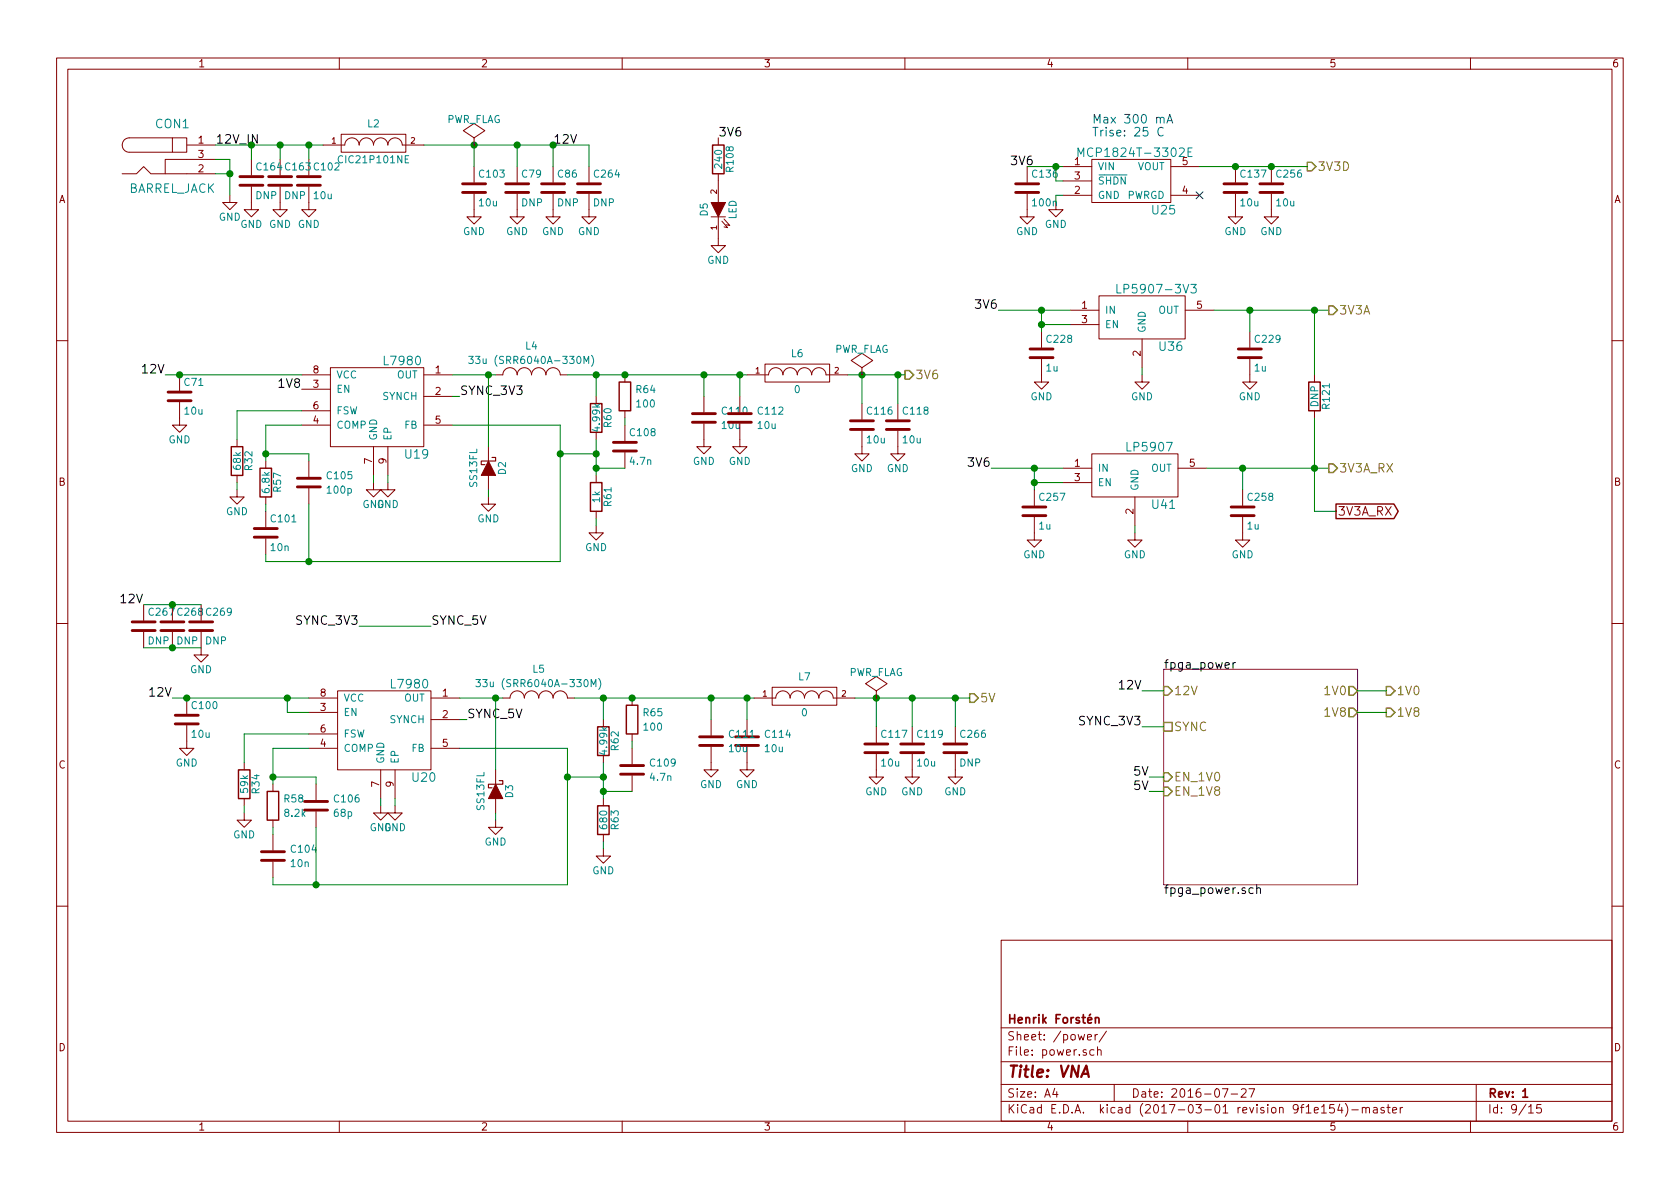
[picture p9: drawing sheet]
EESchema Schematic File Version 2
LIBS:power
LIBS:device
LIBS:transistors
LIBS:conn
LIBS:linear
LIBS:regul
LIBS:74xx
LIBS:cmos4000
LIBS:adc-dac
LIBS:memory
LIBS:xilinx
LIBS:microcontrollers
LIBS:dsp
LIBS:microchip
LIBS:analog_switches
LIBS:motorola
LIBS:texas
LIBS:intel
LIBS:audio
LIBS:interface
LIBS:digital-audio
LIBS:philips
LIBS:display
LIBS:cypress
LIBS:siliconi
LIBS:opto
LIBS:atmel
LIBS:contrib
LIBS:valves
LIBS:vna
LIBS:vna2-cache
EELAYER 26 0
EELAYER END
$Descr A4 11693 8268
encoding utf-8
Sheet 9 15
Title "VNA"
Date "2016-07-27"
Rev "1"
Comp "Henrik Forstén"
Comment1 ""
Comment2 ""
Comment3 ""
Comment4 ""
$EndDescr
$Comp
L BARREL_JACK CON1
U 1 1
P 1200 1100
F 0 "CON1" H 1200 1350 60  0000 C CNN
F 1 "BARREL_JACK" H 1200 900 60  0000 C CNN
F 2 "VNA:EJ508A" H 1200 1100 60  0001 C CNN
F 3 "" H 1200 1100 60  0000 C CNN
	1    1200 1100
	1    0    0    -1  
$EndComp
$Comp
L GND #PWR0175
U 1 1
P 1600 1350
F 0 "#PWR0175" H 1600 1100 50  0001 C CNN
F 1 "GND" H 1600 1200 50  0000 C CNN
F 2 "" H 1600 1350 60  0000 C CNN
F 3 "" H 1600 1350 60  0000 C CNN
	1    1600 1350
	1    0    0    -1  
$EndComp
$Comp
L C C102
U 1 1
P 2150 1250
F 0 "C102" H 2175 1350 50  0000 L CNN
F 1 "10u" H 2175 1150 50  0000 L CNN
F 2 "VNA:C_0805b" H 2188 1100 30  0001 C CNN
F 3 "" H 2150 1250 60  0000 C CNN
	1    2150 1250
	1    0    0    -1  
$EndComp
$Comp
L C C103
U 1 1
P 3300 1300
F 0 "C103" H 3325 1400 50  0000 L CNN
F 1 "10u" H 3325 1200 50  0000 L CNN
F 2 "VNA:C_0805b" H 3338 1150 30  0001 C CNN
F 3 "" H 3300 1300 60  0000 C CNN
	1    3300 1300
	1    0    0    -1  
$EndComp
$Comp
L GND #PWR0176
U 1 1
P 2150 1400
F 0 "#PWR0176" H 2150 1150 50  0001 C CNN
F 1 "GND" H 2150 1250 50  0000 C CNN
F 2 "" H 2150 1400 60  0000 C CNN
F 3 "" H 2150 1400 60  0000 C CNN
	1    2150 1400
	1    0    0    -1  
$EndComp
$Comp
L GND #PWR0177
U 1 1
P 3300 1450
F 0 "#PWR0177" H 3300 1200 50  0001 C CNN
F 1 "GND" H 3300 1300 50  0000 C CNN
F 2 "" H 3300 1450 60  0000 C CNN
F 3 "" H 3300 1450 60  0000 C CNN
	1    3300 1450
	1    0    0    -1  
$EndComp
Text Label 3850 1000 0    60   ~ 0
12V
Text HLabel 6300 2600 2    60   Output ~ 0
3V6
$Comp
L C C71
U 1 1
P 1250 2750
F 0 "C71" H 1275 2850 50  0000 L CNN
F 1 "10u" H 1275 2650 50  0000 L CNN
F 2 "VNA:C_0805b" H 1288 2600 30  0001 C CNN
F 3 "" H 1250 2750 60  0000 C CNN
	1    1250 2750
	1    0    0    -1  
$EndComp
$Comp
L C C110
U 1 1
P 4900 2900
F 0 "C110" H 5015 2950 50  0000 L CNN
F 1 "10u" H 5015 2850 50  0000 L CNN
F 2 "VNA:C_0805b" H 4938 2750 30  0001 C CNN
F 3 "" H 4900 2900 60  0000 C CNN
	1    4900 2900
	1    0    0    -1  
$EndComp
$Comp
L C C112
U 1 1
P 5150 2900
F 0 "C112" H 5265 2950 50  0000 L CNN
F 1 "10u" H 5265 2850 50  0000 L CNN
F 2 "VNA:C_0805b" H 5188 2750 30  0001 C CNN
F 3 "" H 5150 2900 60  0000 C CNN
	1    5150 2900
	1    0    0    -1  
$EndComp
$Comp
L GND #PWR0178
U 1 1
P 4900 3050
F 0 "#PWR0178" H 4900 2800 50  0001 C CNN
F 1 "GND" H 4900 2900 50  0000 C CNN
F 2 "" H 4900 3050 60  0000 C CNN
F 3 "" H 4900 3050 60  0000 C CNN
	1    4900 3050
	1    0    0    -1  
$EndComp
$Comp
L GND #PWR0179
U 1 1
P 5150 3050
F 0 "#PWR0179" H 5150 2800 50  0001 C CNN
F 1 "GND" H 5150 2900 50  0000 C CNN
F 2 "" H 5150 3050 60  0000 C CNN
F 3 "" H 5150 3050 60  0000 C CNN
	1    5150 3050
	1    0    0    -1  
$EndComp
$Comp
L GND #PWR0180
U 1 1
P 1250 2900
F 0 "#PWR0180" H 1250 2650 50  0001 C CNN
F 1 "GND" H 1250 2750 50  0000 C CNN
F 2 "" H 1250 2900 60  0000 C CNN
F 3 "" H 1250 2900 60  0000 C CNN
	1    1250 2900
	1    0    0    -1  
$EndComp
Text Label 1150 2600 2    60   ~ 0
12V
$Comp
L C C116
U 1 1
P 6000 2950
F 0 "C116" H 6025 3050 50  0000 L CNN
F 1 "10u" H 6025 2850 50  0000 L CNN
F 2 "VNA:C_0805b" H 6038 2800 30  0001 C CNN
F 3 "" H 6000 2950 60  0000 C CNN
	1    6000 2950
	1    0    0    -1  
$EndComp
$Comp
L C C118
U 1 1
P 6250 2950
F 0 "C118" H 6275 3050 50  0000 L CNN
F 1 "10u" H 6275 2850 50  0000 L CNN
F 2 "VNA:C_0805b" H 6288 2800 30  0001 C CNN
F 3 "" H 6250 2950 60  0000 C CNN
	1    6250 2950
	1    0    0    -1  
$EndComp
$Comp
L GND #PWR0181
U 1 1
P 6000 3100
F 0 "#PWR0181" H 6000 2850 50  0001 C CNN
F 1 "GND" H 6000 2950 50  0000 C CNN
F 2 "" H 6000 3100 60  0000 C CNN
F 3 "" H 6000 3100 60  0000 C CNN
	1    6000 3100
	1    0    0    -1  
$EndComp
$Comp
L GND #PWR0182
U 1 1
P 6250 3100
F 0 "#PWR0182" H 6250 2850 50  0001 C CNN
F 1 "GND" H 6250 2950 50  0000 C CNN
F 2 "" H 6250 3100 60  0000 C CNN
F 3 "" H 6250 3100 60  0000 C CNN
	1    6250 3100
	1    0    0    -1  
$EndComp
$Comp
L MCP1824T U25
U 1 1
P 7900 1250
F 0 "U25" H 8100 1050 60  0000 C CNN
F 1 "MCP1824T-3302E" H 7900 1450 60  0000 C CNN
F 2 "VNA:SOT-23-5" H 7700 1200 60  0001 C CNN
F 3 "" H 7700 1200 60  0000 C CNN
	1    7900 1250
	1    0    0    -1  
$EndComp
$Comp
L GND #PWR0183
U 1 1
P 7350 1400
F 0 "#PWR0183" H 7350 1150 50  0001 C CNN
F 1 "GND" H 7350 1250 50  0000 C CNN
F 2 "" H 7350 1400 60  0000 C CNN
F 3 "" H 7350 1400 60  0000 C CNN
	1    7350 1400
	1    0    0    -1  
$EndComp
NoConn ~ 8350 1350
$Comp
L C C137
U 1 1
P 8600 1300
F 0 "C137" H 8625 1400 50  0000 L CNN
F 1 "10u" H 8625 1200 50  0000 L CNN
F 2 "VNA:C_0805b" H 8638 1150 30  0001 C CNN
F 3 "" H 8600 1300 60  0000 C CNN
	1    8600 1300
	1    0    0    -1  
$EndComp
$Comp
L GND #PWR0184
U 1 1
P 8600 1450
F 0 "#PWR0184" H 8600 1200 50  0001 C CNN
F 1 "GND" H 8600 1300 50  0000 C CNN
F 2 "" H 8600 1450 60  0000 C CNN
F 3 "" H 8600 1450 60  0000 C CNN
	1    8600 1450
	1    0    0    -1  
$EndComp
Text HLabel 9100 1150 2    60   Output ~ 0
3V3D
Text Label 7200 1150 2    60   ~ 0
3V6
$Comp
L C C136
U 1 1
P 7150 1300
F 0 "C136" H 7175 1400 50  0000 L CNN
F 1 "100n" H 7175 1200 50  0000 L CNN
F 2 "VNA:C_0402b" H 7188 1150 30  0001 C CNN
F 3 "" H 7150 1300 60  0000 C CNN
	1    7150 1300
	1    0    0    -1  
$EndComp
$Comp
L GND #PWR0185
U 1 1
P 7150 1450
F 0 "#PWR0185" H 7150 1200 50  0001 C CNN
F 1 "GND" H 7150 1300 50  0000 C CNN
F 2 "" H 7150 1450 60  0000 C CNN
F 3 "" H 7150 1450 60  0000 C CNN
	1    7150 1450
	1    0    0    -1  
$EndComp
Text Notes 7600 950  0    60   ~ 0
Max 300 mA\nTrise: 25 C
$Comp
L C C79
U 1 1
P 3600 1300
F 0 "C79" H 3625 1400 50  0000 L CNN
F 1 "DNP" H 3625 1200 50  0000 L CNN
F 2 "VNA:C_0805b" H 3638 1150 30  0001 C CNN
F 3 "" H 3600 1300 60  0000 C CNN
	1    3600 1300
	1    0    0    -1  
$EndComp
$Comp
L GND #PWR0186
U 1 1
P 3600 1450
F 0 "#PWR0186" H 3600 1200 50  0001 C CNN
F 1 "GND" H 3600 1300 50  0000 C CNN
F 2 "" H 3600 1450 60  0000 C CNN
F 3 "" H 3600 1450 60  0000 C CNN
	1    3600 1450
	1    0    0    -1  
$EndComp
$Comp
L C C86
U 1 1
P 3850 1300
F 0 "C86" H 3875 1400 50  0000 L CNN
F 1 "DNP" H 3875 1200 50  0000 L CNN
F 2 "VNA:C_0805b" H 3888 1150 30  0001 C CNN
F 3 "" H 3850 1300 60  0000 C CNN
	1    3850 1300
	1    0    0    -1  
$EndComp
$Comp
L GND #PWR0187
U 1 1
P 3850 1450
F 0 "#PWR0187" H 3850 1200 50  0001 C CNN
F 1 "GND" H 3850 1300 50  0000 C CNN
F 2 "" H 3850 1450 60  0000 C CNN
F 3 "" H 3850 1450 60  0000 C CNN
	1    3850 1450
	1    0    0    -1  
$EndComp
Text Label 1500 1000 0    60   ~ 0
12V_IN
$Comp
L R R65
U 1 1
P 4400 5000
F 0 "R65" H 4470 5050 50  0000 L CNN
F 1 "100" H 4470 4950 50  0000 L CNN
F 2 "VNA:R_0402b" V 4330 5000 30  0001 C CNN
F 3 "" H 4400 5000 30  0000 C CNN
	1    4400 5000
	1    0    0    -1  
$EndComp
Text Label 3000 4350 0    60   ~ 0
SYNC_5V
Text Label 2500 4350 2    60   ~ 0
SYNC_3V3
$Comp
L GND #PWR0188
U 1 1
P 6350 5350
F 0 "#PWR0188" H 6350 5100 50  0001 C CNN
F 1 "GND" H 6350 5200 50  0000 C CNN
F 2 "" H 6350 5350 60  0000 C CNN
F 3 "" H 6350 5350 60  0000 C CNN
	1    6350 5350
	1    0    0    -1  
$EndComp
$Comp
L GND #PWR0189
U 1 1
P 6100 5350
F 0 "#PWR0189" H 6100 5100 50  0001 C CNN
F 1 "GND" H 6100 5200 50  0000 C CNN
F 2 "" H 6100 5350 60  0000 C CNN
F 3 "" H 6100 5350 60  0000 C CNN
	1    6100 5350
	1    0    0    -1  
$EndComp
$Comp
L C C119
U 1 1
P 6350 5200
F 0 "C119" H 6375 5300 50  0000 L CNN
F 1 "10u" H 6375 5100 50  0000 L CNN
F 2 "VNA:C_0805b" H 6388 5050 30  0001 C CNN
F 3 "" H 6350 5200 60  0000 C CNN
	1    6350 5200
	1    0    0    -1  
$EndComp
$Comp
L C C117
U 1 1
P 6100 5200
F 0 "C117" H 6125 5300 50  0000 L CNN
F 1 "10u" H 6125 5100 50  0000 L CNN
F 2 "VNA:C_0805b" H 6138 5050 30  0001 C CNN
F 3 "" H 6100 5200 60  0000 C CNN
	1    6100 5200
	1    0    0    -1  
$EndComp
$Comp
L C C104
U 1 1
P 1900 5950
F 0 "C104" H 2015 6000 50  0000 L CNN
F 1 "10n" H 2015 5900 50  0000 L CNN
F 2 "VNA:C_0402b" H 1938 5800 30  0001 C CNN
F 3 "" H 1900 5950 60  0000 C CNN
	1    1900 5950
	1    0    0    -1  
$EndComp
$Comp
L C C106
U 1 1
P 2200 5600
F 0 "C106" H 2315 5650 50  0000 L CNN
F 1 "68p" H 2315 5550 50  0000 L CNN
F 2 "VNA:C_0402b" H 2238 5450 30  0001 C CNN
F 3 "" H 2200 5600 60  0000 C CNN
	1    2200 5600
	1    0    0    -1  
$EndComp
$Comp
L R R58
U 1 1
P 1900 5600
F 0 "R58" H 1970 5650 50  0000 L CNN
F 1 "8.2k" H 1970 5550 50  0000 L CNN
F 2 "VNA:R_0402b" V 1830 5600 30  0001 C CNN
F 3 "" H 1900 5600 30  0000 C CNN
	1    1900 5600
	1    0    0    -1  
$EndComp
$Comp
L C C109
U 1 1
P 4400 5350
F 0 "C109" H 4515 5400 50  0000 L CNN
F 1 "4.7n" H 4515 5300 50  0000 L CNN
F 2 "VNA:C_0402b" H 4438 5200 30  0001 C CNN
F 3 "" H 4400 5350 60  0000 C CNN
	1    4400 5350
	1    0    0    -1  
$EndComp
$Comp
L GND #PWR0190
U 1 1
P 1700 5650
F 0 "#PWR0190" H 1700 5400 50  0001 C CNN
F 1 "GND" H 1700 5500 50  0000 C CNN
F 2 "" H 1700 5650 60  0000 C CNN
F 3 "" H 1700 5650 60  0000 C CNN
	1    1700 5650
	1    0    0    -1  
$EndComp
Text Label 1200 4850 2    60   ~ 0
12V
$Comp
L GND #PWR0191
U 1 1
P 1300 5150
F 0 "#PWR0191" H 1300 4900 50  0001 C CNN
F 1 "GND" H 1300 5000 50  0000 C CNN
F 2 "" H 1300 5150 60  0000 C CNN
F 3 "" H 1300 5150 60  0000 C CNN
	1    1300 5150
	1    0    0    -1  
$EndComp
$Comp
L GND #PWR0192
U 1 1
P 2750 5600
F 0 "#PWR0192" H 2750 5350 50  0001 C CNN
F 1 "GND" H 2750 5450 50  0000 C CNN
F 2 "" H 2750 5600 60  0000 C CNN
F 3 "" H 2750 5600 60  0000 C CNN
	1    2750 5600
	1    0    0    -1  
$EndComp
$Comp
L GND #PWR0193
U 1 1
P 2650 5600
F 0 "#PWR0193" H 2650 5350 50  0001 C CNN
F 1 "GND" H 2650 5450 50  0000 C CNN
F 2 "" H 2650 5600 60  0000 C CNN
F 3 "" H 2650 5600 60  0000 C CNN
	1    2650 5600
	1    0    0    -1  
$EndComp
$Comp
L GND #PWR0194
U 1 1
P 5200 5300
F 0 "#PWR0194" H 5200 5050 50  0001 C CNN
F 1 "GND" H 5200 5150 50  0000 C CNN
F 2 "" H 5200 5300 60  0000 C CNN
F 3 "" H 5200 5300 60  0000 C CNN
	1    5200 5300
	1    0    0    -1  
$EndComp
$Comp
L GND #PWR0195
U 1 1
P 4950 5300
F 0 "#PWR0195" H 4950 5050 50  0001 C CNN
F 1 "GND" H 4950 5150 50  0000 C CNN
F 2 "" H 4950 5300 60  0000 C CNN
F 3 "" H 4950 5300 60  0000 C CNN
	1    4950 5300
	1    0    0    -1  
$EndComp
$Comp
L GND #PWR0196
U 1 1
P 4200 5900
F 0 "#PWR0196" H 4200 5650 50  0001 C CNN
F 1 "GND" H 4200 5750 50  0000 C CNN
F 2 "" H 4200 5900 60  0000 C CNN
F 3 "" H 4200 5900 60  0000 C CNN
	1    4200 5900
	1    0    0    -1  
$EndComp
$Comp
L R R63
U 1 1
P 4200 5700
F 0 "R63" V 4280 5700 50  0000 C CNN
F 1 "680" V 4200 5700 50  0000 C CNN
F 2 "VNA:R_0402b" V 4130 5700 30  0001 C CNN
F 3 "" H 4200 5700 30  0000 C CNN
	1    4200 5700
	1    0    0    -1  
$EndComp
$Comp
L R R62
U 1 1
P 4200 5150
F 0 "R62" V 4280 5150 50  0000 C CNN
F 1 "4.99k" V 4200 5150 50  0000 C CNN
F 2 "VNA:R_0402b" V 4130 5150 30  0001 C CNN
F 3 "" H 4200 5150 30  0000 C CNN
	1    4200 5150
	1    0    0    -1  
$EndComp
Text Label 3250 5000 0    60   ~ 0
SYNC_5V
$Comp
L C C114
U 1 1
P 5200 5150
F 0 "C114" H 5315 5200 50  0000 L CNN
F 1 "10u" H 5315 5100 50  0000 L CNN
F 2 "VNA:C_0805b" H 5238 5000 30  0001 C CNN
F 3 "" H 5200 5150 60  0000 C CNN
	1    5200 5150
	1    0    0    -1  
$EndComp
$Comp
L C C111
U 1 1
P 4950 5150
F 0 "C111" H 5065 5200 50  0000 L CNN
F 1 "10u" H 5065 5100 50  0000 L CNN
F 2 "VNA:C_0805b" H 4988 5000 30  0001 C CNN
F 3 "" H 4950 5150 60  0000 C CNN
	1    4950 5150
	1    0    0    -1  
$EndComp
$Comp
L C C100
U 1 1
P 1300 5000
F 0 "C100" H 1325 5100 50  0000 L CNN
F 1 "10u" H 1325 4900 50  0000 L CNN
F 2 "VNA:C_0805b" H 1338 4850 30  0001 C CNN
F 3 "" H 1300 5000 60  0000 C CNN
	1    1300 5000
	1    0    0    -1  
$EndComp
$Comp
L R R34
U 1 1
P 1700 5450
F 0 "R34" V 1780 5450 50  0000 C CNN
F 1 "59k" V 1700 5450 50  0000 C CNN
F 2 "VNA:R_0402b" V 1630 5450 30  0001 C CNN
F 3 "" H 1700 5450 30  0000 C CNN
	1    1700 5450
	1    0    0    -1  
$EndComp
$Comp
L INDUCTOR_SMALL L5
U 1 1
P 3750 4850
F 0 "L5" H 3750 5053 50  0000 C CNN
F 1 "33u (SRR6040A-330M)" H 3750 4953 50  0000 C CNN
F 2 "VNA:SRR6040A" H 3750 4850 60  0001 C CNN
F 3 "" H 3750 4850 60  0000 C CNN
	1    3750 4850
	1    0    0    -1  
$EndComp
Text HLabel 6750 4850 2    60   Output ~ 0
5V
$Comp
L C C101
U 1 1
P 1850 3700
F 0 "C101" H 1875 3800 50  0000 L CNN
F 1 "10n" H 1875 3600 50  0000 L CNN
F 2 "VNA:C_0402b" H 1888 3550 30  0001 C CNN
F 3 "" H 1850 3700 60  0000 C CNN
	1    1850 3700
	1    0    0    -1  
$EndComp
$Comp
L C C105
U 1 1
P 2150 3350
F 0 "C105" H 2265 3400 50  0000 L CNN
F 1 "100p" H 2265 3300 50  0000 L CNN
F 2 "VNA:C_0402b" H 2188 3200 30  0001 C CNN
F 3 "" H 2150 3350 60  0000 C CNN
	1    2150 3350
	1    0    0    -1  
$EndComp
$Comp
L R R57
U 1 1
P 1850 3350
F 0 "R57" V 1930 3350 50  0000 C CNN
F 1 "6.8k" V 1850 3350 50  0000 C CNN
F 2 "VNA:R_0402b" V 1780 3350 30  0001 C CNN
F 3 "" H 1850 3350 30  0000 C CNN
	1    1850 3350
	1    0    0    -1  
$EndComp
$Comp
L C C108
U 1 1
P 4350 3100
F 0 "C108" H 4375 3200 50  0000 L CNN
F 1 "4.7n" H 4375 3000 50  0000 L CNN
F 2 "VNA:C_0402b" H 4388 2950 30  0001 C CNN
F 3 "" H 4350 3100 60  0000 C CNN
	1    4350 3100
	1    0    0    -1  
$EndComp
$Comp
L R R64
U 1 1
P 4350 2750
F 0 "R64" H 4420 2800 50  0000 L CNN
F 1 "100" H 4420 2700 50  0000 L CNN
F 2 "VNA:R_0402b" V 4280 2750 30  0001 C CNN
F 3 "" H 4350 2750 30  0000 C CNN
	1    4350 2750
	1    0    0    -1  
$EndComp
$Comp
L GND #PWR0197
U 1 1
P 1650 3400
F 0 "#PWR0197" H 1650 3150 50  0001 C CNN
F 1 "GND" H 1650 3250 50  0000 C CNN
F 2 "" H 1650 3400 60  0000 C CNN
F 3 "" H 1650 3400 60  0000 C CNN
	1    1650 3400
	1    0    0    -1  
$EndComp
$Comp
L GND #PWR0198
U 1 1
P 2700 3350
F 0 "#PWR0198" H 2700 3100 50  0001 C CNN
F 1 "GND" H 2700 3200 50  0000 C CNN
F 2 "" H 2700 3350 60  0000 C CNN
F 3 "" H 2700 3350 60  0000 C CNN
	1    2700 3350
	1    0    0    -1  
$EndComp
$Comp
L GND #PWR0199
U 1 1
P 2600 3350
F 0 "#PWR0199" H 2600 3100 50  0001 C CNN
F 1 "GND" H 2600 3200 50  0000 C CNN
F 2 "" H 2600 3350 60  0000 C CNN
F 3 "" H 2600 3350 60  0000 C CNN
	1    2600 3350
	1    0    0    -1  
$EndComp
$Comp
L GND #PWR0200
U 1 1
P 4150 3650
F 0 "#PWR0200" H 4150 3400 50  0001 C CNN
F 1 "GND" H 4150 3500 50  0000 C CNN
F 2 "" H 4150 3650 60  0000 C CNN
F 3 "" H 4150 3650 60  0000 C CNN
	1    4150 3650
	1    0    0    -1  
$EndComp
$Comp
L R R61
U 1 1
P 4150 3450
F 0 "R61" V 4230 3450 50  0000 C CNN
F 1 "1k" V 4150 3450 50  0000 C CNN
F 2 "VNA:R_0402b" V 4080 3450 30  0001 C CNN
F 3 "" H 4150 3450 30  0000 C CNN
	1    4150 3450
	1    0    0    -1  
$EndComp
$Comp
L R R60
U 1 1
P 4150 2900
F 0 "R60" V 4230 2900 50  0000 C CNN
F 1 "4.99k" V 4150 2900 50  0000 C CNN
F 2 "VNA:R_0402b" V 4080 2900 30  0001 C CNN
F 3 "" H 4150 2900 30  0000 C CNN
	1    4150 2900
	1    0    0    -1  
$EndComp
Text Label 3200 2750 0    60   ~ 0
SYNC_3V3
$Comp
L R R32
U 1 1
P 1650 3200
F 0 "R32" V 1730 3200 50  0000 C CNN
F 1 "68k" V 1650 3200 50  0000 C CNN
F 2 "VNA:R_0402b" V 1580 3200 30  0001 C CNN
F 3 "" H 1650 3200 30  0000 C CNN
	1    1650 3200
	1    0    0    -1  
$EndComp
$Comp
L INDUCTOR_SMALL L4
U 1 1
P 3700 2600
F 0 "L4" H 3700 2803 50  0000 C CNN
F 1 "33u (SRR6040A-330M)" H 3700 2703 50  0000 C CNN
F 2 "VNA:SRR6040A" H 3700 2600 60  0001 C CNN
F 3 "" H 3700 2600 60  0000 C CNN
	1    3700 2600
	1    0    0    -1  
$EndComp
$Comp
L GND #PWR0201
U 1 1
P 3450 5700
F 0 "#PWR0201" H 3450 5450 50  0001 C CNN
F 1 "GND" H 3450 5550 50  0000 C CNN
F 2 "" H 3450 5700 60  0000 C CNN
F 3 "" H 3450 5700 60  0000 C CNN
	1    3450 5700
	1    0    0    -1  
$EndComp
$Comp
L D_Schottky D3
U 1 1
P 3450 5500
F 0 "D3" H 3450 5600 50  0000 C CNN
F 1 "SS13FL" H 3450 5400 50  0000 C CNN
F 2 "VNA:SOD-123F" H 3450 5500 60  0001 C CNN
F 3 "" H 3450 5500 60  0000 C CNN
	1    3450 5500
	0    1    1    0   
$EndComp
$Comp
L GND #PWR0202
U 1 1
P 3400 3450
F 0 "#PWR0202" H 3400 3200 50  0001 C CNN
F 1 "GND" H 3400 3300 50  0000 C CNN
F 2 "" H 3400 3450 60  0000 C CNN
F 3 "" H 3400 3450 60  0000 C CNN
	1    3400 3450
	1    0    0    -1  
$EndComp
$Comp
L D_Schottky D2
U 1 1
P 3400 3250
F 0 "D2" H 3400 3350 50  0000 C CNN
F 1 "SS13FL" H 3400 3150 50  0000 C CNN
F 2 "VNA:SOD-123F" H 3400 3250 60  0001 C CNN
F 3 "" H 3400 3250 60  0000 C CNN
	1    3400 3250
	0    1    1    0   
$EndComp
$Comp
L L7981 U20
U 1 1
P 2650 5050
AR Path="/566C40B0" Ref="U20"  Part="1" 
AR Path="/564D0768/566C40B0" Ref="U20"  Part="1" 
F 0 "U20" H 2950 4700 60  0000 C CNN
F 1 "L7980" H 2850 5350 60  0000 C CNN
F 2 "Housings_DFN_QFN:DFN-8-1EP_3x3mm_Pitch0.5mm" H 2450 4400 60  0001 C CNN
F 3 "" H 2450 4400 60  0000 C CNN
	1    2650 5050
	1    0    0    -1  
$EndComp
$Comp
L L7981 U19
U 1 1
P 2600 2800
AR Path="/566CB19E" Ref="U19"  Part="1" 
AR Path="/564D0768/566CB19E" Ref="U19"  Part="1" 
F 0 "U19" H 2900 2450 60  0000 C CNN
F 1 "L7980" H 2800 3100 60  0000 C CNN
F 2 "Housings_DFN_QFN:DFN-8-1EP_3x3mm_Pitch0.5mm" H 2400 2150 60  0001 C CNN
F 3 "" H 2400 2150 60  0000 C CNN
	1    2600 2800
	1    0    0    -1  
$EndComp
Wire Wire Line
	1500 1100 1600 1100
Wire Wire Line
	1600 1100 1600 1350
Wire Wire Line
	1500 1200 1600 1200
Connection ~ 1600 1200
Wire Wire Line
	2150 1000 2150 1100
Wire Wire Line
	3300 1000 3300 1150
Connection ~ 2150 1000
Wire Wire Line
	1500 1000 2250 1000
Wire Wire Line
	2950 1000 4100 1000
Wire Wire Line
	1200 4850 2150 4850
Wire Wire Line
	2000 4850 2000 4950
Wire Wire Line
	2000 4950 2150 4950
Wire Wire Line
	3250 5000 3200 5000
Wire Wire Line
	3200 4850 3500 4850
Wire Wire Line
	3450 5650 3450 5700
Wire Wire Line
	3450 4850 3450 5350
Connection ~ 3450 4850
Wire Wire Line
	4000 4850 5250 4850
Wire Wire Line
	4200 4850 4200 5000
Wire Wire Line
	4200 5300 4200 5550
Wire Wire Line
	4200 5900 4200 5850
Wire Wire Line
	4950 4850 4950 5000
Connection ~ 4200 4850
Wire Wire Line
	5200 4850 5200 5000
Connection ~ 4950 4850
Wire Wire Line
	2750 5550 2750 5600
Wire Wire Line
	2650 5600 2650 5550
Connection ~ 2000 4850
Connection ~ 1300 4850
Wire Wire Line
	2150 5100 1700 5100
Wire Wire Line
	1700 5100 1700 5300
Wire Wire Line
	1700 5600 1700 5650
Wire Wire Line
	4400 5150 4400 5200
Wire Wire Line
	4200 5500 4400 5500
Connection ~ 4200 5500
Wire Wire Line
	3200 5200 3950 5200
Wire Wire Line
	3950 5200 3950 6150
Wire Wire Line
	3950 5400 4200 5400
Connection ~ 4200 5400
Connection ~ 4400 4850
Wire Wire Line
	2150 5200 1900 5200
Wire Wire Line
	1900 5200 1900 5450
Wire Wire Line
	1900 5400 2200 5400
Wire Wire Line
	2200 5400 2200 5450
Connection ~ 1900 5400
Wire Wire Line
	1900 5750 1900 5800
Wire Wire Line
	1900 6100 1900 6150
Wire Wire Line
	1900 6150 3950 6150
Wire Wire Line
	2200 6150 2200 5750
Connection ~ 3950 5400
Connection ~ 2200 6150
Wire Wire Line
	6100 4850 6100 5050
Wire Wire Line
	6350 4850 6350 5050
Wire Wire Line
	5950 4850 6750 4850
Connection ~ 6100 4850
Connection ~ 5200 4850
Connection ~ 6350 4850
Wire Wire Line
	1150 2600 2100 2600
Wire Wire Line
	3200 2750 3150 2750
Wire Wire Line
	3150 2600 3450 2600
Wire Wire Line
	3400 3400 3400 3450
Wire Wire Line
	3400 2600 3400 3100
Connection ~ 3400 2600
Wire Wire Line
	3950 2600 5200 2600
Wire Wire Line
	4150 2600 4150 2750
Wire Wire Line
	4150 3050 4150 3300
Wire Wire Line
	4150 3650 4150 3600
Wire Wire Line
	4900 2600 4900 2750
Connection ~ 4150 2600
Wire Wire Line
	5150 2600 5150 2750
Connection ~ 4900 2600
Wire Wire Line
	2700 3300 2700 3350
Wire Wire Line
	2600 3350 2600 3300
Connection ~ 1250 2600
Wire Wire Line
	2100 2850 1650 2850
Wire Wire Line
	1650 2850 1650 3050
Wire Wire Line
	1650 3350 1650 3400
Wire Wire Line
	4350 2900 4350 2950
Wire Wire Line
	4150 3250 4350 3250
Connection ~ 4150 3250
Wire Wire Line
	3150 2950 3900 2950
Wire Wire Line
	3900 2950 3900 3900
Wire Wire Line
	3900 3150 4150 3150
Connection ~ 4150 3150
Connection ~ 4350 2600
Wire Wire Line
	2100 2950 1850 2950
Wire Wire Line
	1850 2950 1850 3200
Wire Wire Line
	1850 3150 2150 3150
Wire Wire Line
	2150 3150 2150 3200
Connection ~ 1850 3150
Wire Wire Line
	1850 3500 1850 3550
Wire Wire Line
	1850 3850 1850 3900
Wire Wire Line
	1850 3900 3900 3900
Wire Wire Line
	2150 3900 2150 3500
Connection ~ 3900 3150
Connection ~ 2150 3900
Wire Wire Line
	6000 2600 6000 2800
Wire Wire Line
	6250 2600 6250 2800
Wire Wire Line
	5900 2600 6300 2600
Connection ~ 6000 2600
Connection ~ 5150 2600
Connection ~ 6250 2600
Wire Wire Line
	2500 4350 3000 4350
Connection ~ 3300 1000
Wire Wire Line
	7400 1350 7350 1350
Wire Wire Line
	7350 1350 7350 1400
Wire Wire Line
	8350 1150 9100 1150
Connection ~ 8600 1150
Wire Wire Line
	7150 1150 7400 1150
Wire Wire Line
	7400 1250 7350 1250
Wire Wire Line
	7350 1250 7350 1150
Connection ~ 7350 1150
Wire Wire Line
	3600 1150 3600 1000
Connection ~ 3600 1000
Wire Wire Line
	3850 1000 3850 1150
$Comp
L C C163
U 1 1
P 1950 1250
F 0 "C163" H 1975 1350 50  0000 L CNN
F 1 "DNP" H 1975 1150 50  0000 L CNN
F 2 "VNA:C_0805b" H 1988 1100 30  0001 C CNN
F 3 "" H 1950 1250 60  0000 C CNN
	1    1950 1250
	1    0    0    -1  
$EndComp
$Comp
L GND #PWR0203
U 1 1
P 1950 1400
F 0 "#PWR0203" H 1950 1150 50  0001 C CNN
F 1 "GND" H 1950 1250 50  0000 C CNN
F 2 "" H 1950 1400 60  0000 C CNN
F 3 "" H 1950 1400 60  0000 C CNN
	1    1950 1400
	1    0    0    -1  
$EndComp
Wire Wire Line
	1950 1100 1950 1000
Connection ~ 1950 1000
$Comp
L C C164
U 1 1
P 1750 1250
F 0 "C164" H 1775 1350 50  0000 L CNN
F 1 "DNP" H 1775 1150 50  0000 L CNN
F 2 "VNA:C_0805b" H 1788 1100 30  0001 C CNN
F 3 "" H 1750 1250 60  0000 C CNN
	1    1750 1250
	1    0    0    -1  
$EndComp
Wire Wire Line
	1750 1100 1750 1000
Connection ~ 1750 1000
$Comp
L GND #PWR0204
U 1 1
P 1750 1400
F 0 "#PWR0204" H 1750 1150 50  0001 C CNN
F 1 "GND" H 1750 1250 50  0000 C CNN
F 2 "" H 1750 1400 60  0000 C CNN
F 3 "" H 1750 1400 60  0000 C CNN
	1    1750 1400
	1    0    0    -1  
$EndComp
$Comp
L FILTER L6
U 1 1
P 5550 2600
F 0 "L6" H 5550 2750 50  0000 C CNN
F 1 "0" H 5550 2500 50  0000 C CNN
F 2 "VNA:C_0805b" H 5550 2600 60  0001 C CNN
F 3 "" H 5550 2600 60  0000 C CNN
	1    5550 2600
	1    0    0    -1  
$EndComp
$Comp
L FILTER L2
U 1 1
P 2600 1000
F 0 "L2" H 2600 1150 50  0000 C CNN
F 1 "CIC21P101NE" H 2600 900 50  0000 C CNN
F 2 "VNA:C_0805b" H 2600 1000 60  0001 C CNN
F 3 "" H 2600 1000 60  0000 C CNN
	1    2600 1000
	1    0    0    -1  
$EndComp
$Comp
L FILTER L7
U 1 1
P 5600 4850
F 0 "L7" H 5600 5000 50  0000 C CNN
F 1 "0" H 5600 4750 50  0000 C CNN
F 2 "VNA:C_0805b" H 5600 4850 60  0001 C CNN
F 3 "" H 5600 4850 60  0000 C CNN
	1    5600 4850
	1    0    0    -1  
$EndComp
$Sheet
S 8100 4650 1350 1500
U 5851A753
F0 "fpga_power" 60
F1 "fpga_power.sch" 60
F2 "1V0" O R 9450 4800 60 
F3 "1V8" O R 9450 4950 60 
F4 "12V" I L 8100 4800 60 
F5 "SYNC" U L 8100 5050 60 
F6 "EN_1V0" I L 8100 5400 60 
F7 "EN_1V8" I L 8100 5500 60 
$EndSheet
Text Label 2100 2700 2    60   ~ 0
1V8
Text HLabel 9650 4950 2    60   Output ~ 0
1V8
Wire Wire Line
	9450 4950 9650 4950
Text HLabel 9650 4800 2    60   Output ~ 0
1V0
Wire Wire Line
	9650 4800 9450 4800
Text Label 7950 4800 2    60   ~ 0
12V
Wire Wire Line
	7950 4800 8100 4800
$Comp
L LP5907 U36
U 1 1
P 7950 2200
F 0 "U36" H 8150 2000 60  0000 C CNN
F 1 "LP5907-3V3" H 8050 2400 60  0000 C CNN
F 2 "VNA:SOT-23-5" H 7950 2250 60  0001 C CNN
F 3 "" H 7950 2250 60  0000 C CNN
	1    7950 2200
	1    0    0    -1  
$EndComp
$Comp
L GND #PWR0205
U 1 1
P 7950 2600
F 0 "#PWR0205" H 7950 2350 50  0001 C CNN
F 1 "GND" H 7950 2450 50  0000 C CNN
F 2 "" H 7950 2600 60  0000 C CNN
F 3 "" H 7950 2600 60  0000 C CNN
	1    7950 2600
	1    0    0    -1  
$EndComp
Wire Wire Line
	7950 2550 7950 2600
$Comp
L C C229
U 1 1
P 8700 2450
F 0 "C229" H 8725 2550 50  0000 L CNN
F 1 "1u" H 8725 2350 50  0000 L CNN
F 2 "VNA:C_0603b" H 8738 2300 30  0001 C CNN
F 3 "" H 8700 2450 60  0000 C CNN
	1    8700 2450
	1    0    0    -1  
$EndComp
$Comp
L C C228
U 1 1
P 7250 2450
F 0 "C228" H 7275 2550 50  0000 L CNN
F 1 "1u" H 7275 2350 50  0000 L CNN
F 2 "VNA:C_0603b" H 7288 2300 30  0001 C CNN
F 3 "" H 7250 2450 60  0000 C CNN
	1    7250 2450
	1    0    0    -1  
$EndComp
Wire Wire Line
	7450 2250 7250 2250
Wire Wire Line
	7250 2150 7250 2300
Wire Wire Line
	6950 2150 7450 2150
Connection ~ 7250 2250
Connection ~ 7250 2150
Wire Wire Line
	8450 2150 9250 2150
Wire Wire Line
	8700 2150 8700 2300
$Comp
L GND #PWR0206
U 1 1
P 8700 2600
F 0 "#PWR0206" H 8700 2350 50  0001 C CNN
F 1 "GND" H 8700 2450 50  0000 C CNN
F 2 "" H 8700 2600 60  0000 C CNN
F 3 "" H 8700 2600 60  0000 C CNN
	1    8700 2600
	1    0    0    -1  
$EndComp
$Comp
L GND #PWR0207
U 1 1
P 7250 2600
F 0 "#PWR0207" H 7250 2350 50  0001 C CNN
F 1 "GND" H 7250 2450 50  0000 C CNN
F 2 "" H 7250 2600 60  0000 C CNN
F 3 "" H 7250 2600 60  0000 C CNN
	1    7250 2600
	1    0    0    -1  
$EndComp
Connection ~ 8700 2150
Text HLabel 9250 2150 2    60   Output ~ 0
3V3A
Text Label 6950 2150 2    60   ~ 0
3V6
Wire Wire Line
	8100 5050 7950 5050
Text Label 7950 5050 2    60   ~ 0
SYNC_3V3
$Comp
L LED D5
U 1 1
P 5000 1450
F 0 "D5" H 5000 1550 50  0000 C CNN
F 1 "LED" H 5000 1350 50  0000 C CNN
F 2 "VNA:LED_0603" H 5000 1450 60  0001 C CNN
F 3 "" H 5000 1450 60  0000 C CNN
	1    5000 1450
	0    -1   -1   0   
$EndComp
$Comp
L GND #PWR0208
U 1 1
P 5000 1650
F 0 "#PWR0208" H 5000 1400 50  0001 C CNN
F 1 "GND" H 5000 1500 50  0000 C CNN
F 2 "" H 5000 1650 60  0000 C CNN
F 3 "" H 5000 1650 60  0000 C CNN
	1    5000 1650
	1    0    0    -1  
$EndComp
$Comp
L R R108
U 1 1
P 5000 1100
F 0 "R108" V 5080 1100 50  0000 C CNN
F 1 "240" V 5000 1100 50  0000 C CNN
F 2 "VNA:R_0402b" V 4930 1100 30  0001 C CNN
F 3 "" H 5000 1100 30  0000 C CNN
	1    5000 1100
	1    0    0    -1  
$EndComp
Text Label 5000 950  0    60   ~ 0
3V6
$Comp
L C C256
U 1 1
P 8850 1300
F 0 "C256" H 8875 1400 50  0000 L CNN
F 1 "10u" H 8875 1200 50  0000 L CNN
F 2 "VNA:C_0805b" H 8888 1150 30  0001 C CNN
F 3 "" H 8850 1300 60  0000 C CNN
	1    8850 1300
	1    0    0    -1  
$EndComp
Connection ~ 8850 1150
$Comp
L GND #PWR0209
U 1 1
P 8850 1450
F 0 "#PWR0209" H 8850 1200 50  0001 C CNN
F 1 "GND" H 8850 1300 50  0000 C CNN
F 2 "" H 8850 1450 60  0000 C CNN
F 3 "" H 8850 1450 60  0000 C CNN
	1    8850 1450
	1    0    0    -1  
$EndComp
$Comp
L LP5907 U41
U 1 1
P 7900 3300
F 0 "U41" H 8100 3100 60  0000 C CNN
F 1 "LP5907" H 8000 3500 60  0000 C CNN
F 2 "VNA:SOT-23-5" H 7900 3350 60  0001 C CNN
F 3 "" H 7900 3350 60  0000 C CNN
	1    7900 3300
	1    0    0    -1  
$EndComp
$Comp
L GND #PWR0210
U 1 1
P 7900 3700
F 0 "#PWR0210" H 7900 3450 50  0001 C CNN
F 1 "GND" H 7900 3550 50  0000 C CNN
F 2 "" H 7900 3700 60  0000 C CNN
F 3 "" H 7900 3700 60  0000 C CNN
	1    7900 3700
	1    0    0    -1  
$EndComp
Wire Wire Line
	7900 3650 7900 3700
$Comp
L C C258
U 1 1
P 8650 3550
F 0 "C258" H 8675 3650 50  0000 L CNN
F 1 "1u" H 8675 3450 50  0000 L CNN
F 2 "VNA:C_0603b" H 8688 3400 30  0001 C CNN
F 3 "" H 8650 3550 60  0000 C CNN
	1    8650 3550
	1    0    0    -1  
$EndComp
$Comp
L C C257
U 1 1
P 7200 3550
F 0 "C257" H 7225 3650 50  0000 L CNN
F 1 "1u" H 7225 3450 50  0000 L CNN
F 2 "VNA:C_0603b" H 7238 3400 30  0001 C CNN
F 3 "" H 7200 3550 60  0000 C CNN
	1    7200 3550
	1    0    0    -1  
$EndComp
Wire Wire Line
	7400 3350 7200 3350
Wire Wire Line
	7200 3250 7200 3400
Wire Wire Line
	6900 3250 7400 3250
Connection ~ 7200 3350
Connection ~ 7200 3250
Wire Wire Line
	8400 3250 9250 3250
Wire Wire Line
	8650 3250 8650 3400
$Comp
L GND #PWR0211
U 1 1
P 8650 3700
F 0 "#PWR0211" H 8650 3450 50  0001 C CNN
F 1 "GND" H 8650 3550 50  0000 C CNN
F 2 "" H 8650 3700 60  0000 C CNN
F 3 "" H 8650 3700 60  0000 C CNN
	1    8650 3700
	1    0    0    -1  
$EndComp
$Comp
L GND #PWR0212
U 1 1
P 7200 3700
F 0 "#PWR0212" H 7200 3450 50  0001 C CNN
F 1 "GND" H 7200 3550 50  0000 C CNN
F 2 "" H 7200 3700 60  0000 C CNN
F 3 "" H 7200 3700 60  0000 C CNN
	1    7200 3700
	1    0    0    -1  
$EndComp
Connection ~ 8650 3250
Text HLabel 9250 3250 2    60   Output ~ 0
3V3A_RX
Text Label 6900 3250 2    60   ~ 0
3V6
$Comp
L R R121
U 1 1
P 9150 2750
F 0 "R121" V 9230 2750 50  0000 C CNN
F 1 "DNP" V 9150 2750 50  0000 C CNN
F 2 "VNA:R_0402b" V 9080 2750 30  0001 C CNN
F 3 "" H 9150 2750 30  0000 C CNN
	1    9150 2750
	1    0    0    -1  
$EndComp
Wire Wire Line
	9150 2150 9150 2600
Wire Wire Line
	9150 2900 9150 3550
Connection ~ 9150 2150
Connection ~ 9150 3250
Text GLabel 9300 3550 2    60   Output ~ 0
3V3A_RX
Wire Wire Line
	9150 3550 9300 3550
$Comp
L PWR_FLAG #FLG0213
U 1 1
P 6000 2600
F 0 "#FLG0213" H 6000 2695 50  0001 C CNN
F 1 "PWR_FLAG" H 6000 2780 50  0000 C CNN
F 2 "" H 6000 2600 60  0000 C CNN
F 3 "" H 6000 2600 60  0000 C CNN
	1    6000 2600
	1    0    0    -1  
$EndComp
$Comp
L PWR_FLAG #FLG0214
U 1 1
P 6100 4850
F 0 "#FLG0214" H 6100 4945 50  0001 C CNN
F 1 "PWR_FLAG" H 6100 5030 50  0000 C CNN
F 2 "" H 6100 4850 60  0000 C CNN
F 3 "" H 6100 4850 60  0000 C CNN
	1    6100 4850
	1    0    0    -1  
$EndComp
$Comp
L PWR_FLAG #FLG0215
U 1 1
P 3300 1000
F 0 "#FLG0215" H 3300 1095 50  0001 C CNN
F 1 "PWR_FLAG" H 3300 1180 50  0000 C CNN
F 2 "" H 3300 1000 60  0000 C CNN
F 3 "" H 3300 1000 60  0000 C CNN
	1    3300 1000
	1    0    0    -1  
$EndComp
$Comp
L C C264
U 1 1
P 4100 1300
F 0 "C264" H 4125 1400 50  0000 L CNN
F 1 "DNP" H 4125 1200 50  0000 L CNN
F 2 "VNA:C_0805b" H 4138 1150 30  0001 C CNN
F 3 "" H 4100 1300 60  0000 C CNN
	1    4100 1300
	1    0    0    -1  
$EndComp
$Comp
L GND #PWR0216
U 1 1
P 4100 1450
F 0 "#PWR0216" H 4100 1200 50  0001 C CNN
F 1 "GND" H 4100 1300 50  0000 C CNN
F 2 "" H 4100 1450 60  0000 C CNN
F 3 "" H 4100 1450 60  0000 C CNN
	1    4100 1450
	1    0    0    -1  
$EndComp
Wire Wire Line
	4100 1000 4100 1150
Connection ~ 3850 1000
$Comp
L C C266
U 1 1
P 6650 5200
F 0 "C266" H 6675 5300 50  0000 L CNN
F 1 "DNP" H 6675 5100 50  0000 L CNN
F 2 "VNA:C_0805b" H 6688 5050 30  0001 C CNN
F 3 "" H 6650 5200 60  0000 C CNN
	1    6650 5200
	1    0    0    -1  
$EndComp
$Comp
L GND #PWR0217
U 1 1
P 6650 5350
F 0 "#PWR0217" H 6650 5100 50  0001 C CNN
F 1 "GND" H 6650 5200 50  0000 C CNN
F 2 "" H 6650 5350 60  0000 C CNN
F 3 "" H 6650 5350 60  0000 C CNN
	1    6650 5350
	1    0    0    -1  
$EndComp
Wire Wire Line
	6650 4850 6650 5050
Connection ~ 6650 4850
Wire Wire Line
	8100 5400 8000 5400
Wire Wire Line
	8100 5500 8000 5500
Text Label 8000 5400 2    60   ~ 0
5V
Text Label 8000 5500 2    60   ~ 0
5V
$Comp
L C C267
U 1 1
P 1000 4350
F 0 "C267" H 1025 4450 50  0000 L CNN
F 1 "DNP" H 1025 4250 50  0000 L CNN
F 2 "VNA:C_0805b" H 1038 4200 30  0001 C CNN
F 3 "" H 1000 4350 60  0000 C CNN
	1    1000 4350
	1    0    0    -1  
$EndComp
$Comp
L C C268
U 1 1
P 1200 4350
F 0 "C268" H 1225 4450 50  0000 L CNN
F 1 "DNP" H 1225 4250 50  0000 L CNN
F 2 "VNA:C_0805b" H 1238 4200 30  0001 C CNN
F 3 "" H 1200 4350 60  0000 C CNN
	1    1200 4350
	1    0    0    -1  
$EndComp
$Comp
L C C269
U 1 1
P 1400 4350
F 0 "C269" H 1425 4450 50  0000 L CNN
F 1 "DNP" H 1425 4250 50  0000 L CNN
F 2 "VNA:C_0805b" H 1438 4200 30  0001 C CNN
F 3 "" H 1400 4350 60  0000 C CNN
	1    1400 4350
	1    0    0    -1  
$EndComp
$Comp
L GND #PWR0218
U 1 1
P 1400 4500
F 0 "#PWR0218" H 1400 4250 50  0001 C CNN
F 1 "GND" H 1400 4350 50  0000 C CNN
F 2 "" H 1400 4500 60  0000 C CNN
F 3 "" H 1400 4500 60  0000 C CNN
	1    1400 4500
	1    0    0    -1  
$EndComp
Wire Wire Line
	1000 4500 1400 4500
Connection ~ 1200 4500
Wire Wire Line
	1000 4200 1400 4200
Connection ~ 1200 4200
Text Label 1000 4200 2    60   ~ 0
12V
$EndSCHEMATC
